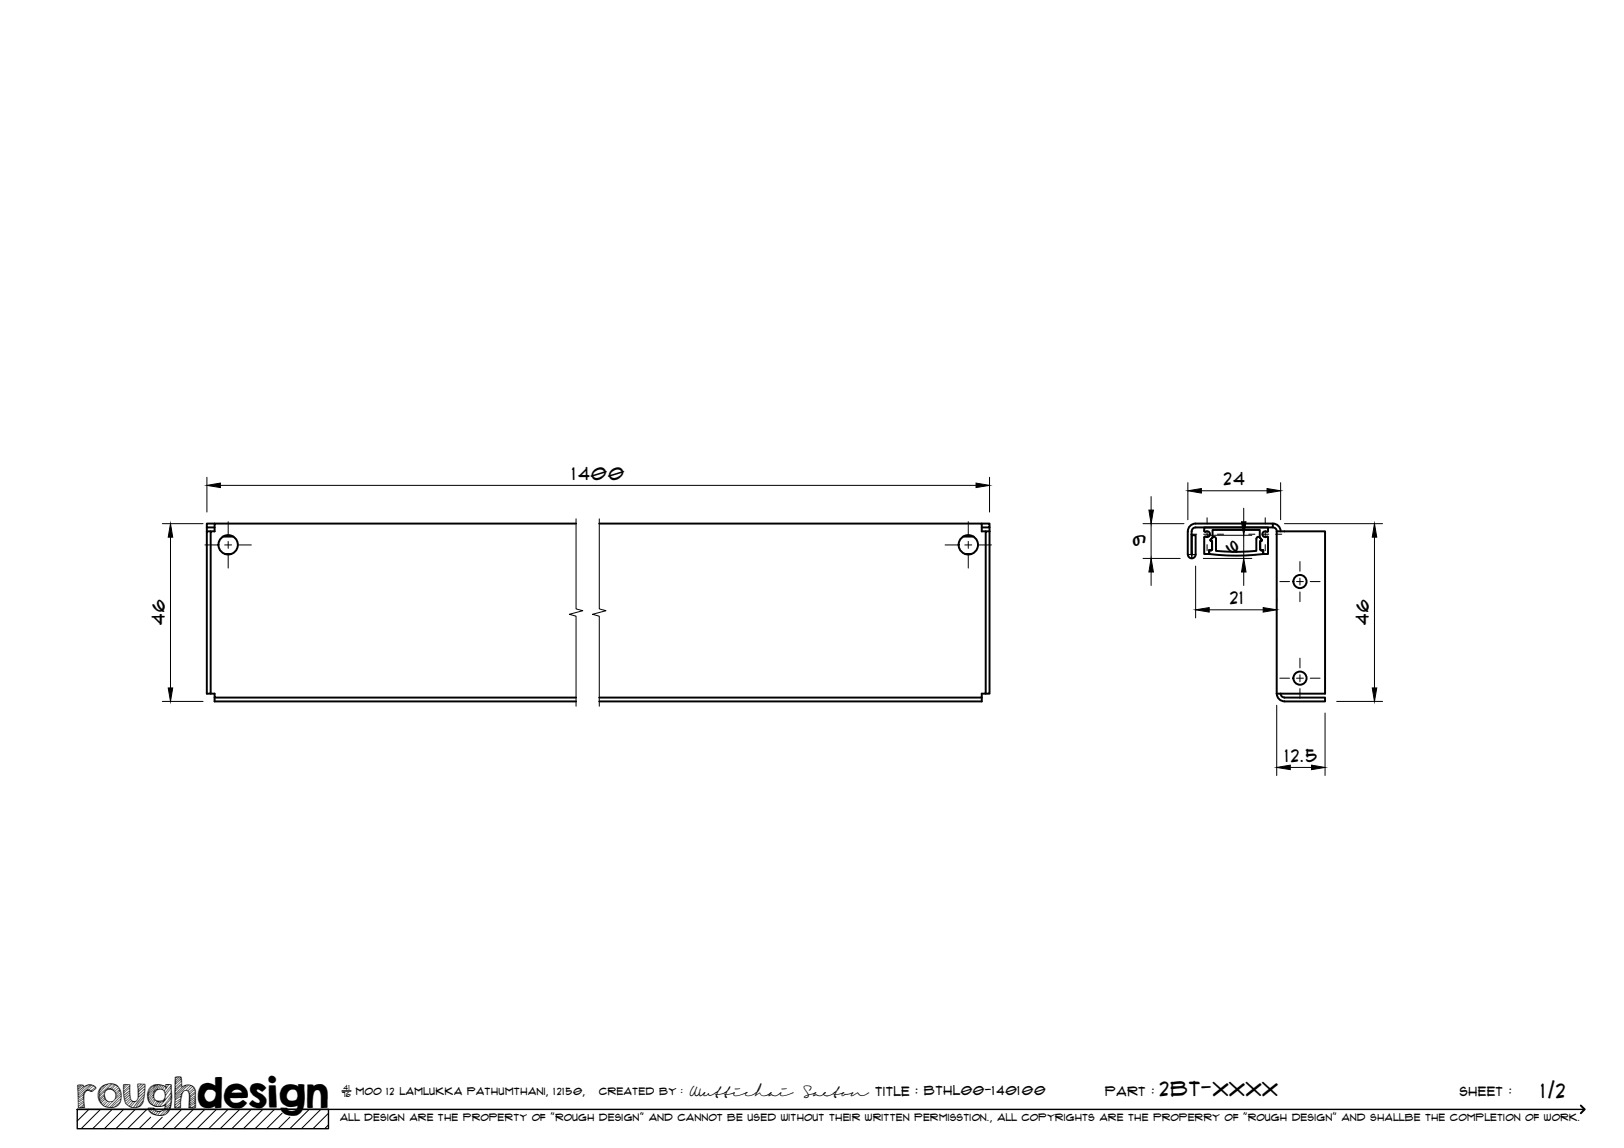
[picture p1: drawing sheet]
<svg xmlns="http://www.w3.org/2000/svg" width="420mm" height="297mm" viewBox="0 0 420 297" stroke-linecap="round" stroke-linejoin="round" font-family="sans-serif">
<!-- layer: Visible -->
<g fill="none" stroke="#000" stroke-width=".51">
<path d="M53.5 136.5v1M55.5 135.5h-2v1h2M57.7 138.8h2.6M149 135.5h-93.5v2h-1v42h-1v-42h1M155 135.5h99v2h1M249.2 138.8h2.6M254 135.5h2v1h-2M256 137.5h-1v42h-1v1h-99M256 137.5v42h-1M256 136.5v1M307.3 137.5v6a1.01 1.01 0 0 0 1 1 1.01 1.01 0 0 0 1-1v-5h-1v5v-6M307.3 137.5a2 2 0 0 1 2-2h20v1h-20a1.01 1.01 0 0 0-1 1"/>
<path d="M311.6 139v4.3h1.2v-1l.4 .1M311.6 137.4v-.9h16.5v.9M311.6 137.4l.1 .2a.79 .79 0 0 1 1.3 .3 .79 .79 0 0 1-.9 1l-.3-.1-.2 .2M313.2 139.7l.5-.6v-2h12.2v2l.5 .6M313.2 139.6l.2 .4M325 139.4v3.1l-4.1 .3-6.3-.3v-3.3l-.3-.3-.4 .1-.7 .7M325.1 139.4l.1-.4 .4-.1 .8 .8M326.4 139.6l-.1 .4M327.8 137.6a.75 .75 0 0 0-1.2 .6 .75 .75 0 0 0 1.2 .6M327.8 138.9l.3 .1M328.1 139v4.3h-1.3v-1l-.4 .1M328.1 137.4l-.3 .2"/>
<path d="M329.3 136.5a1.01 1.01 0 0 1 1 1M329.3 135.5a2 2 0 0 1 2 2M330.3 137.5h12.5v42h-12.5zM58.2 143.3h1.6M249.7 143.3h1.6M313.2 142.4l-.4-.1v1l7 .5 7-.5v-1l-.4 .1M313.4 140h.2v2.1M313.6 142.1l-.3 .3M326.3 140h-.3l.1 2.1 .3 .3M54.5 179.5h1v1h93.5M330.3 179.5a2.04 2.04 0 0 0 2 2h10.5v-1h-10.5M331.3 179.5a1.01 1.01 0 0 0 1 1"/>
<path d="M55.5 180.5v1h93.5M254 180.5v1h-99"/>
<circle cx="59" cy="141" r="2.51"/>
<circle cx="250.5" cy="141" r="2.51"/>
<circle cx="336.3" cy="150.5" r="1.7"/>
<circle cx="336.3" cy="175.5" r="1.7"/>
</g>
<!-- layer: TitleBlock -->
<path d="M20 287h65v5h-65zM20 287h390M88.5 282.3h2.3" fill="none" stroke="#000" stroke-width=".36"/>
<path d="M409 286.1l1 .9-1 1" fill="none" stroke="#000" stroke-width=".51"/>
<g fill="none" stroke="#000" stroke-width=".26">
<path d="M23 287l-3 3.1M26 287l-5 5M29 287l-5 5M32 287l-5 5M35 287l-5 5M38 287l-5 5M39 289.1l-3 2.9M42 289.1l-3 2.9M47 287l-5 5M50 287l-5 5M53 287l-5 5M56 287l-5 5"/>
<path d="M59 287l-5 5M62 287l-5 5M65 287l-5 5M68 287l-5 5M71 287l-5 5M73 288l-4 4M75 289.1l-3 2.9M80 287l-5 5M83 287l-5 5M85 288l-4 4M85 291l-1 1"/>
</g>
<!-- layer: Smart Centers -->
<g fill="none" stroke="#000" stroke-width=".26">
<path d="M59 135v3.3M250.5 135v3.3M308 138.2h1.6M311.4 138.2h1.8M312.3 134v1.6M312.3 137.3v1.8M315 138.2h1.6M323.1 138.2h1.6M326.5 138.2h1.8M327.3 134v1.6M327.3 137.3v1.8M330 138.2h1.6"/>
<path d="M53 141h3.3M58.1 141h1.8M59 140.1v1.8M59 143.7v3.3M61.7 141h3.3M244.5 141h3.3M249.6 141h1.8M250.5 140.1v1.8M250.5 143.7v3.3M253.2 141h3.3M307.4 143.5h1.8M308.3 142.6v1.8"/>
<path d="M312.3 140.9v1.6M327.3 140.9v1.6M331.1 150.5h2.5M335.4 150.5h1.8M336.3 145.3v2.5M336.3 149.6v1.8M336.3 153.2v2.5M339 150.5h2.5M331.1 175.5h2.5M335.4 175.5h1.8M336.3 170.3v2.5M336.3 174.6v1.8"/>
<path d="M336.3 178.2v2.5M339 175.5h2.5"/>
</g>
<!-- layer: Break Lines -->
<path d="M149 134.2v23.4l1.8 .4-3.5 .9 1.7 .5v23.3M155 134.2v23.4l1.8 .4-3.5 .9 1.7 .5v23.3" fill="none" stroke="#000" stroke-width=".26"/>
<!-- layer: FD_Dimensions -->
<g fill="none" stroke="#000" stroke-width=".26">
<path d="M42 135.5h10.5M44.1 139v39M53.5 123.5v9M57 125.6h195.5M256 123.5v9M295.7 135.5h10.6M297.8 128.5v3.5M297.8 135.5v9M307.3 124.9v9.6M310.8 127h17M312.3 138.5h11.6M321.8 131.5v3.5"/>
<path d="M321.8 138.5v6M331.3 124.9v9.6M332.3 135.5h25.4M355.6 139v39M295.7 144.5h9.6M297.8 148v3.5M309.3 146.5v13.4M311.3 144.5h12.6M312.8 157.8h14M321.8 148v3.5M330.3 154.8v.9M42 181.5h10.5"/>
<path d="M330.3 182.5v18.2M333.8 198.6h5.5M342.8 184.5v16.2M345.8 181.5h11.9"/>
</g>
<g fill="#000" stroke="#000" stroke-width=".26">
<path d="M44.1 135.5l.6 3.5h-1.2zM53.5 125.6l3.5-.6v1.2zM252.5 125l3.5 .6-3.5 .6zM297.2 132h1.2l-.6 3.5zM307.3 127l3.5-.6v1.2zM321.2 135h1.2l-.6 3.5zM327.8 126.4l3.5 .6-3.5 .6zM355.6 135.5l.6 3.5h-1.2zM297.8 144.5l.6 3.5h-1.2zM309.3 157.8l3.5-.6v1.2zM321.8 144.5l.6 3.5h-1.2zM326.8 157.2l3.5 .6-3.5 .6z"/>
<path d="M43.5 178h1.2l-.6 3.5zM355 178h1.2l-.6 3.5zM330.3 198.6l3.5-.6v1.1zM339.3 198l3.5 .6-3.5 .5z"/>
</g>
<text font-size="9.7" x="19.9" y="286.8">roughdesign</text>
<g font-size="5.3">
<text x="300.1" y="283.6">2BT-XXXX</text>
<text x="398.7" y="284">1/2</text>
</g>
<g font-size="4.6">
<text x="148.1" y="124.1">1400</text>
<text x="316.7" y="125.5">24</text>
<text x="296.4" y="141.4" transform="rotate(-90 296.4 141.4)">9</text>
<text x="320.3" y="143.1" transform="rotate(-90 320.3 143.1)">6</text>
<text x="42.7" y="161.7" transform="rotate(-90 42.7 161.7)">46</text>
<text x="318.3" y="156.3">21</text>
<text x="354.2" y="161.7" transform="rotate(-90 354.2 161.7)">46</text>
<text x="332.5" y="197.1">12.5</text>
</g>
<g font-size="3.4">
<text x="178.3" y="283.5">Wuttichai</text>
<text x="208.1" y="283.5">Saeton title : BTHL00-140100</text>
</g>
<g font-size="3.3">
<text x="286" y="283.5">Part :</text>
<text x="377.7" y="283.5">sheet :</text>
</g>
<g font-size="2.7">
<text x="92.1" y="283.3">moo 12 Lamlukka pathumthani, 12150,</text>
<text x="155" y="283.3">created by :</text>
</g>
<text font-size="2.6" x="88" y="290.1">all design are the property of &quot;rough design&quot; and cannot be used without their written permisstion., all copyrights are the properry of &quot;rough design&quot; and shallbe the completion of work.</text>
<g font-size="1.9">
<text x="88.5" y="283.9">76</text>
<text x="88.9" y="282.1">41</text>
</g>
</svg>
